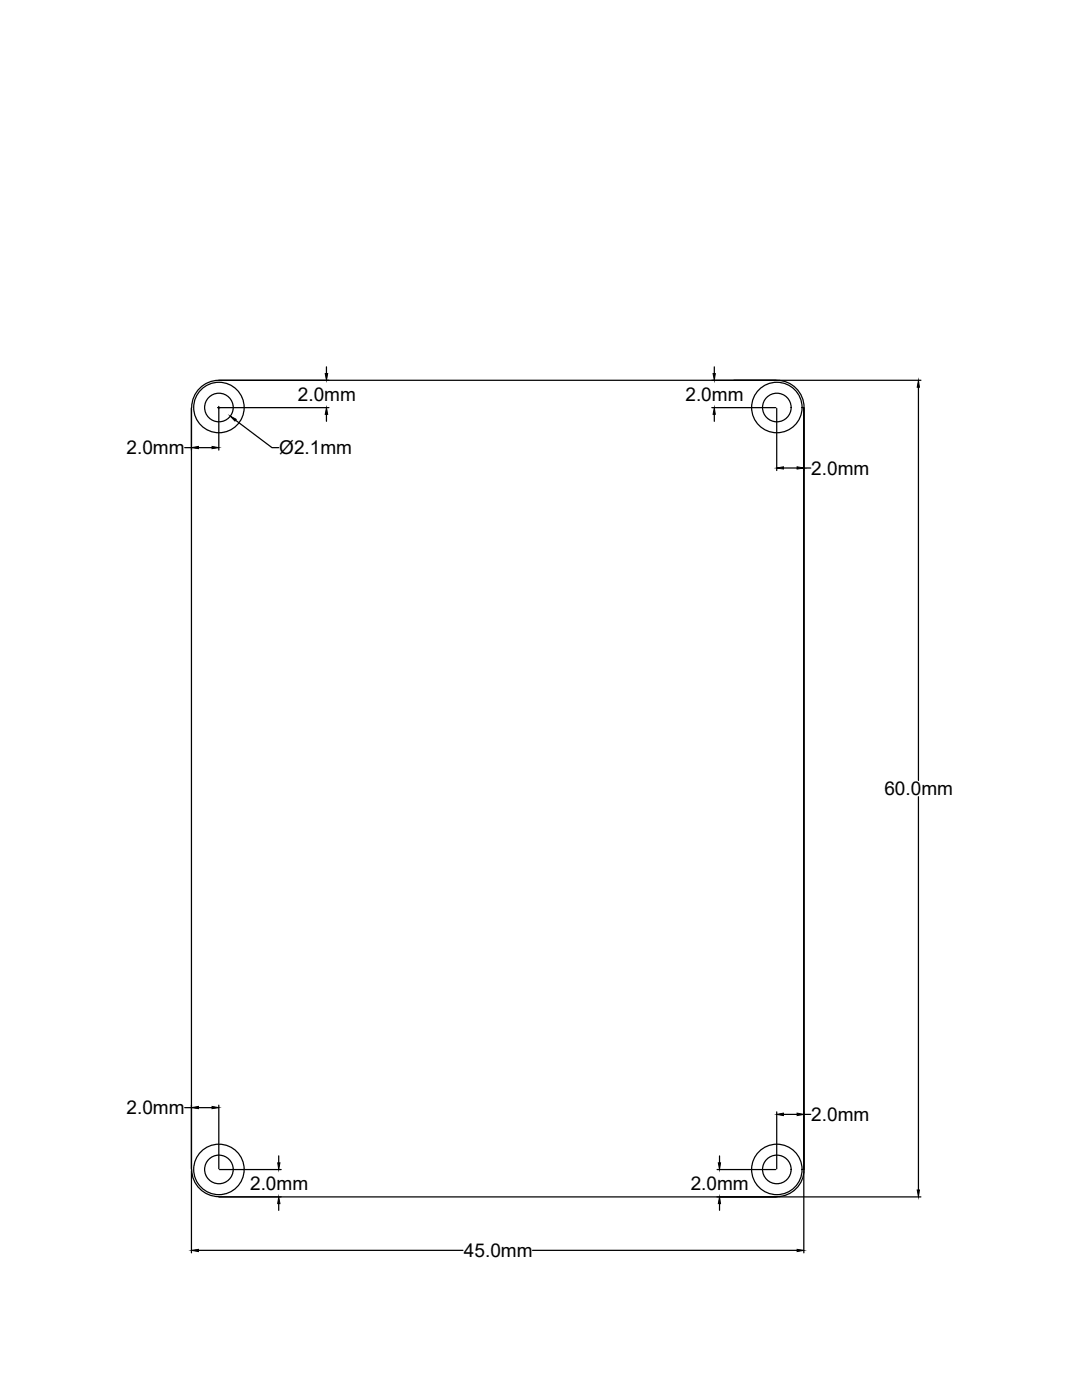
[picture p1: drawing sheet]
<svg xmlns="http://www.w3.org/2000/svg" width="216mm" height="279mm" viewBox="0 0 216 279" stroke-linecap="round" stroke-linejoin="round" font-family="sans-serif">
<!-- layer: 0 -->
<g fill="none" stroke="#000" stroke-width=".25">
<path d="M43.7 75.9h140.1M43.7 75.9a5.4 5.4 0 0 0-5.4 5.4M65.1 73.2v1.4M142.5 73.2v1.4M155 75.9a5.4 5.4 0 0 1 5.4 5.4M183.3 77.3v78.5M36.9 89.3h1.3M38.2 81.4v152M39.6 89.3h2.7M43.4 81.4h22.2M43.7 81.1v8.7M47 83.9l7.3 5.4h1.3"/>
<path d="M65.1 82.7v1.4M142 81.4h12.8M142.5 82.7v1.4M155 81.5v12.4M156.3 93.4h2.8M160.4 81.4v152v-152M160.4 81.5v12.4M160.4 93.4h1.4M183.3 159v78.5M36.9 221.1h1.3M38.2 233.6v16.4M38.3 233.4a5.4 5.4 0 0 0 5.4 5.4"/>
<path d="M39.6 221.1h2.7M43.7 238.9h140.1M43.7 220.6v12.7M43.8 233.4h12.3M55.6 230.7v1.4M143.1 233.4h11.7M143.6 230.7v1.4M155 221.9v11.4M156.3 222.4h2.8M160.4 221.9v11.4M160.4 233.6v16.4M160.4 222.4h1.4"/>
<path d="M160.4 233.4a5.4 5.4 0 0 1-5.4 5.4M39.6 249.5h52.8M55.6 240.2v1.3M106.3 249.5h52.8M143.6 240.2v1.3"/>
<circle cx="43.7" cy="81.3" r="5"/>
<circle cx="43.7" cy="81.3" r="2.85"/>
<circle cx="155" cy="81.3" r="5"/>
<circle cx="155" cy="81.3" r="2.85"/>
<circle cx="43.7" cy="233.4" r="5"/>
<circle cx="43.7" cy="233.4" r="2.85"/>
<circle cx="155" cy="233.4" r="5"/>
<circle cx="155" cy="233.4" r="2.85"/>
</g>
<g fill="#000" stroke="#000" stroke-width=".2">
<path d="M64.9 74.6h.5l-.3 1.3zM142.3 74.6h.4l-.2 1.3zM183.3 75.9l.2 1.4h-.5zM38.2 89.3l1.4-.2v.4zM42.3 89.1l1.4 .2-1.4 .2zM45.9 83l1.2 .7-.2 .3zM65.1 81.4l.3 1.3h-.5zM142.5 81.4l.2 1.3h-.4zM155 93.4l1.3-.2v.4zM159.1 93.2l1.3 .2-1.3 .2zM38.2 221.1l1.4-.3v.5zM42.3 220.8l1.4 .3-1.4 .2z"/>
<path d="M55.4 232.1h.5l-.3 1.3zM143.3 232.1h.5l-.2 1.3zM155 222.4l1.3-.3v.5zM159.1 222.1l1.3 .3-1.3 .2zM183 237.5h.5l-.2 1.4zM38.2 249.5l1.4-.2v.5zM55.6 238.9l.3 1.3h-.5zM143.6 238.9l.2 1.3h-.5zM159.1 249.3l1.3 .2-1.3 .3z"/>
</g>
<g font-size="3.8">
<text x="59.4" y="80">2.0mm</text>
<text x="136.8" y="80">2.0mm</text>
<text x="25.3" y="90.7">2.0mm</text>
<text x="55.7" y="90.6">Ø2.1mm</text>
<text x="161.9" y="94.7">2.0mm</text>
<text x="176.5" y="158.7">60.0mm</text>
<text x="25.3" y="222.4">2.0mm</text>
<text x="161.9" y="223.7">2.0mm</text>
<text x="49.9" y="237.5">2.0mm</text>
<text x="137.8" y="237.5">2.0mm</text>
<text x="92.6" y="250.9">45.0mm</text>
</g>
</svg>
